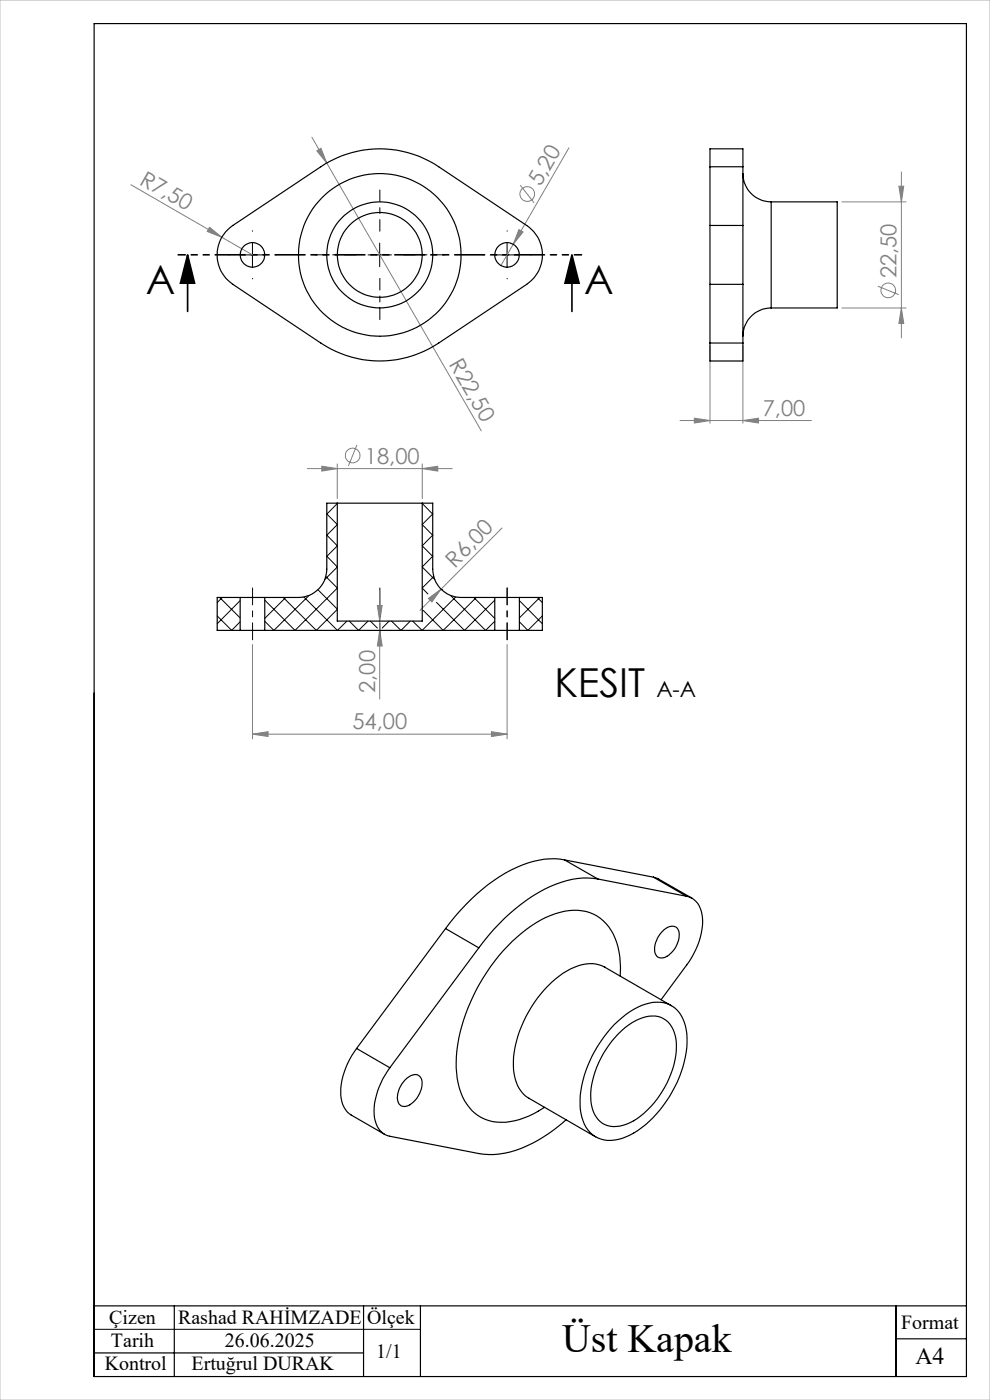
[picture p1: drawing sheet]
<svg xmlns="http://www.w3.org/2000/svg" width="210mm" height="297mm" viewBox="0 0 210 297" stroke-linecap="round" stroke-linejoin="round" font-family="sans-serif">
<g fill="none" stroke="#808080" stroke-width=".21">
<path d="M27.8 39.2l25.8 14.9M66.1 29.1l36 62.3M67.2 32l.9-.5 1.2 3.1zM110.3 39.3l3 3.7M120.7 31.4l-14.4 24.9M190.7 39.5h1l-.5 3.3zM191.2 36.5v35.2M44.4 48.2l2.7 2.1-3.1-1.2zM110.1 48.7l.8 .5-2 2.6zM178.6 42.8h13.6M150.6 73.3v16.5M157.6 73.3v16.5"/>
<path d="M178.6 65.3h13.6M186.2 60.7l4.4 1.8M191.2 65.3l.5 3.3h-1zM65.2 99.4h30.7M68.3 98.9l3.2 .5-3.2 .5zM71.5 98.4v7.4M75.7 94.4l-1.8 4.4M89.6 99.4l3.3-.5v1zM89.6 98.4v7.4M144.3 89.2h27.8M147.3 88.7l3.3 .5-3.3 .5zM157.6 89.2l3.3-.5v1z"/>
<path d="M106.5 112l-12.9 13M53.6 136.7v20M80 128.4h1.1l-.6 3.4zM80.5 133.7l.6 3.4h-1.1zM80.5 125.4v22.9M90.9 127l2.7-2-2 2.7zM93.6 125l-4.5 4.5M107.6 136.7v20M53.6 155.7l3.3-.5v1zM53.6 155.7h54M104.2 155.2l3.4 .5-3.4 .5z"/>
<circle cx="111.8" cy="41.2" r="1.56"/>
<circle cx="188.4" cy="61.6" r="1.55"/>
<circle cx="74.8" cy="96.6" r="1.56"/>
</g>
<path d="M39.8 54.1l1.5 6h-3zM39.8 54.1v12M121.3 54.1l1.5 6h-3zM121.3 54.1v12" fill="none" stroke="#000" stroke-width=".35"/>
<path d="M53.6 124.7v11M80.6 124.7v11M107.6 124.7v11" fill="none" stroke="#000" stroke-width=".21" stroke-dasharray="15.2 1.3 1.3 1.3" stroke-dashoffset="11.6"/>
<path d="M75.6 54.1h-8.8M80.6 49.1v-8.8M80.6 59.1v8.7M85.6 54.1h8.7" fill="none" stroke="#000" stroke-width=".21" stroke-dasharray="15.2 1.3 1.3 1.3" stroke-dashoffset="12.8"/>
<path d="M48.6 54.1h-.1M53.6 49.1v-.1M53.6 59.1v.1M58.6 54.1h.1M102.6 54.1h-.1M107.6 49.1v-.1M107.6 59.1v.1M112.6 54.1h.1" fill="none" stroke="#000" stroke-width=".21" stroke-dasharray="15.2 1.3 1.3 1.3"/>
<path d="M51 54.1h5.1M53.6 51.6v5M78.1 54.1h4.9M80.5 51.6v5M105.1 54.1h5M107.6 51.6v5M20 282h69.2" fill="none" stroke="#000" stroke-width=".21"/>
<path d="M123.4 54.1h-85.6" fill="none" stroke="#000" stroke-width=".35" stroke-dasharray="6.3 1.3 1.3 1.3 1.3 1.3" stroke-dashoffset="4.8"/>
<path d="M20 5h185v287h-185zM20 277h185M37 277v15M77.1 277v15M89.2 277v15M190 277v15M20 287h57.1M190 284h15" fill="none" stroke="#000" stroke-width=".25"/>
<path d="M0 0h210v297h-210z" fill="none" stroke="#c0c0c0" stroke-width=".21"/>
<path d="M121.3 54.1l1.5 6h-3zM39.8 54.1l1.5 6h-3z" fill="#000"/>
<g fill="#808080">
<path d="M44.4 48.2l2.7 2.1-3.1-1.2z"/>
<path d="M90.9 127l2.7-2-2 2.7z"/>
<path d="M110.1 48.7l.8 .5-2 2.6z"/>
<path d="M67.2 32l.9-.5 1.2 3.1z"/>
<path d="M89.6 99.4l3.3-.5v1zM68.3 98.9l3.2 .5-3.2 .5z"/>
<path d="M53.6 155.7l3.3-.5v1zM104.2 155.2l3.4 .5-3.4 .5z"/>
<path d="M190.7 39.5h1l-.5 3.3zM191.2 65.3l.5 3.3h-1z"/>
<path d="M80 128.4h1.1l-.6 3.4zM80.5 133.7l.6 3.4h-1.1z"/>
<path d="M147.3 88.7l3.3 .5-3.3 .5zM157.6 89.2l3.3-.5v1z"/>
</g>
<g fill="none" stroke="#000" stroke-width=".25">
<path d="M150.6 35.4v-3.8h7v3.8M150.6 35.4h7M150.6 35.4v12.4M157.6 36.8a6 6 0 0 0 6 6M157.6 35.4v12.4M47.9 49.2l1.5-1.4 18.7-12.4a22.4 22.4 0 0 1 25 0l18.6 12.4a7.5 7.5 0 0 1 0 12.5l-18.6 12.5a22.4 22.4 0 0 1-25 0l-18.7-12.5a7.5 7.5 0 0 1-1.5-11.1zM150.6 47.8v12.5M150.6 47.8h7M157.6 47.8v12.5M163.6 42.8h14v22.5h-14M163.6 42.8v22.5M150.6 72.8v3.8h7v-3.8"/>
<path d="M150.6 60.3h7M150.6 60.3v12.5M150.6 72.8h7M157.6 60.3v12.5M163.6 65.3a6 6 0 0 0-6 6M71.5 106.7h-2.2v14.1a6 6 0 0 1-6 5.9h-7.1M71.5 106.7h18.1M71.5 106.7v25.1h18.1v-25.1M89.6 106.7h2.2v14.1a6 6 0 0 0 6 5.9h7.2M50.9 133.7h5.3M50.9 126.7h5.3M50.9 126.7v7"/>
<path d="M50.9 126.7h-4.8v7h4.8M56.2 133.7h48.8M56.2 126.7v7M105 133.7h5.2M105 126.7h5.2M105 126.7v7M110.2 126.7h4.8v7h-4.8M110.2 126.7v7M94.5 197l7.1 4.1M94.5 197l-18.9 25.4M119.7 182.4a18.6 18.6 0 0 0-12.6 2.9 42.8 42.8 0 0 0-12.6 11.7M119.7 182.4l7.1 4.1"/>
<path d="M119.7 182.4l18.9 3.7M126.8 186.5a19.7 19.7 0 0 0-13.8 3.6 43.1 43.1 0 0 0-11.4 11M126.8 186.5l18.9 3.6M138.6 186.1l1.1 .3 7.1 4.2M138.6 186.1l7.1 4M140.5 197.6a2.24 2.24 0 0 1 3.2-.6 4.3 4.3 0 0 1-1.1 4.9 2.47 2.47 0 0 1-3.2 1 3.5 3.5 0 0 1 .1-3.9zM145.7 190.1a4.5 4.5 0 0 1 3.3 4.6 15.6 15.6 0 0 1-3.3 10l-5.5 7.4M101.6 201.1l-18.9 25.4M128.2 205.2h.1M128.3 205.2a7.6 7.6 0 0 0-7.2 .3 24.8 24.8 0 0 0-12.2 20.6 7.7 7.7 0 0 0 3.3 6.9M128.3 205.2l14.1 8.2M130.3 217.3a14.3 14.3 0 0 1 8.9-4.7 5.9 5.9 0 0 1 6.2 5 19.3 19.3 0 0 1-2.3 13 22.2 22.2 0 0 1-10.3 10.6 6.4 6.4 0 0 1-8.1-1.5 11.2 11.2 0 0 1-1.5-8.4 26.5 26.5 0 0 1 7.1-14z"/>
<path d="M131.1 219.4a10.8 10.8 0 0 1 7.9-3.9 4.9 4.9 0 0 1 4.3 4.3 17.7 17.7 0 0 1-4 13.5 14.3 14.3 0 0 1-7.8 5.6 4.9 4.9 0 0 1-6.1-4.6 18.4 18.4 0 0 1 4.4-13.4zM131.6 207.1a14.9 14.9 0 0 0-3-11.2 9.2 9.2 0 0 0-9.9-2.3 26.6 26.6 0 0 0-12.9 9.1 38.6 38.6 0 0 0-9 22.7 14.3 14.3 0 0 0 3.3 10.2 9.3 9.3 0 0 0 9 2.2l3-1 3.4-1.9M75.6 222.4a14.5 14.5 0 0 0-3.1 11.4l.5 1.2a3.6 3.6 0 0 0 1.5 1.5l7.1 4.1M75.6 222.4l7.1 4.1M82.7 226.5a15.5 15.5 0 0 0-3.3 10.7 4.4 4.4 0 0 0 3.3 3.8l18.9 3.7a18.6 18.6 0 0 0 12.6-2.8l2.4-1.6 3.5-2.7M85.9 229.1a2.44 2.44 0 0 1 3-.9 2.72 2.72 0 0 1 .3 3.3 4.7 4.7 0 0 1-3.4 3.2 1.66 1.66 0 0 1-1.5-2.2l.4-1.5zM112.2 233h.1M112.2 233l14.2 8.2"/>
<circle cx="53.5" cy="54.1" r="2.6"/>
<circle cx="80.6" cy="54.1" r="11.3"/>
<circle cx="80.6" cy="54.1" r="17.3"/>
<circle cx="80.6" cy="54.1" r="9"/>
<circle cx="107.6" cy="54.1" r="2.6"/>
</g>
<g fill="none" stroke="#000" stroke-width=".21">
<path d="M69.3 118l2.2 2.3-2.6 2.7M69.3 109l2.2 2.3M71.5 106.7l-2.2 2.4M71.5 111.3l-2.2 2.3 2.2 2.2M71.5 115.8l-2.2 2.2M89.6 111.3l2.2 2.2-2.2 2.3M89.6 115.8l2.2 2.2M89.6 106.7l2.2 2.4M91.8 109l-2.2 2.3M91.8 118l-2.2 2.3 2.7 2.7M46.1 130.7l3 3 1.8-1.8M46.6 126.7l4.3 4.4"/>
<path d="M47.1 126.7l-1 1.1M50.9 127.4l-4.8 4.9M60.1 126.7l7 7 4.4-4.4M60.6 126.7l-4.4 4.5M64.5 126.6l7.1 7.1 2-1.9M65.5 126.3l-7.4 7.4-1.9-1.9M67.4 125.1l4.1 4.1M69.1 122.3l2.4 2.4M71.5 124.8l-8.9 8.9-6.4-6.4M74.1 131.8l2 1.9 2-1.9M78.6 131.8l1.4 1.4M82.6 131.8l-1.5 1.4"/>
<path d="M83 131.8l2.1 1.9 1.9-1.9M89.6 124.8l1.2 1.2M92 122.3l-2.4 2.4M93.7 125.1h.1M95.6 126.3l7.4 7.4 2-1.9M96.7 126.6l-7.2 7.1-2-1.9M100.5 126.7l4.5 4.5M101 126.7l-7 7-4.2-4.2M105 127.3l-6.5 6.4-5.9-5.9M110.2 127.4l4.8 4.9M114 126.7l1 1.1M114.5 126.7l-4.3 4.4"/>
<path d="M115 130.7l-3 3-1.8-1.8"/>
</g>
<g font-size="8.5">
<text x="30.9" y="62.3">A</text>
<text x="123.9" y="62.3">A</text>
<text x="117.6" y="147.9">KESIT</text>
<text x="119.2" y="286.9">Üst Kapak</text>
</g>
<text font-size="5" x="194.2" y="289.4">A4</text>
<g font-size="4.7" fill="#808080">
<text x="29.4" y="38.9" transform="rotate(30 29.4 38.9)">R7,50</text>
<text x="114.6" y="39.8" transform="rotate(-60 114.6 39.8)">5,20</text>
<text x="190.1" y="59" transform="rotate(-90 190.1 59)">22,50</text>
<text x="95.1" y="77.2" transform="rotate(60 95.1 77.2)">R22,50</text>
<text x="161.8" y="88.2">7,00</text>
<text x="77.4" y="98.3">18,00</text>
<text x="96.5" y="120.6" transform="rotate(-45 96.5 120.6)">R6,00</text>
<text x="79.6" y="147" transform="rotate(-90 79.6 147)">2,00</text>
<text x="74.8" y="154.7">54,00</text>
</g>
<text font-size="4.7" x="139.2" y="147.9">A-A</text>
<g font-size="4.2">
<text x="23.2" y="280.8">Çizen</text>
<text x="37.8" y="280.8">Rashad RAHİMZADE</text>
<text x="77.9" y="280.8">Ölçek</text>
<text x="191.2" y="281.8">Format</text>
<text x="23.5" y="285.9">Tarih</text>
<text x="47.7" y="285.9">26.06.2025</text>
<text x="22.2" y="290.7">Kontrol</text>
<text x="40.6" y="290.7">Ertuğrul DURAK</text>
<text x="79.8" y="288.1">1/1</text>
</g>
</svg>
